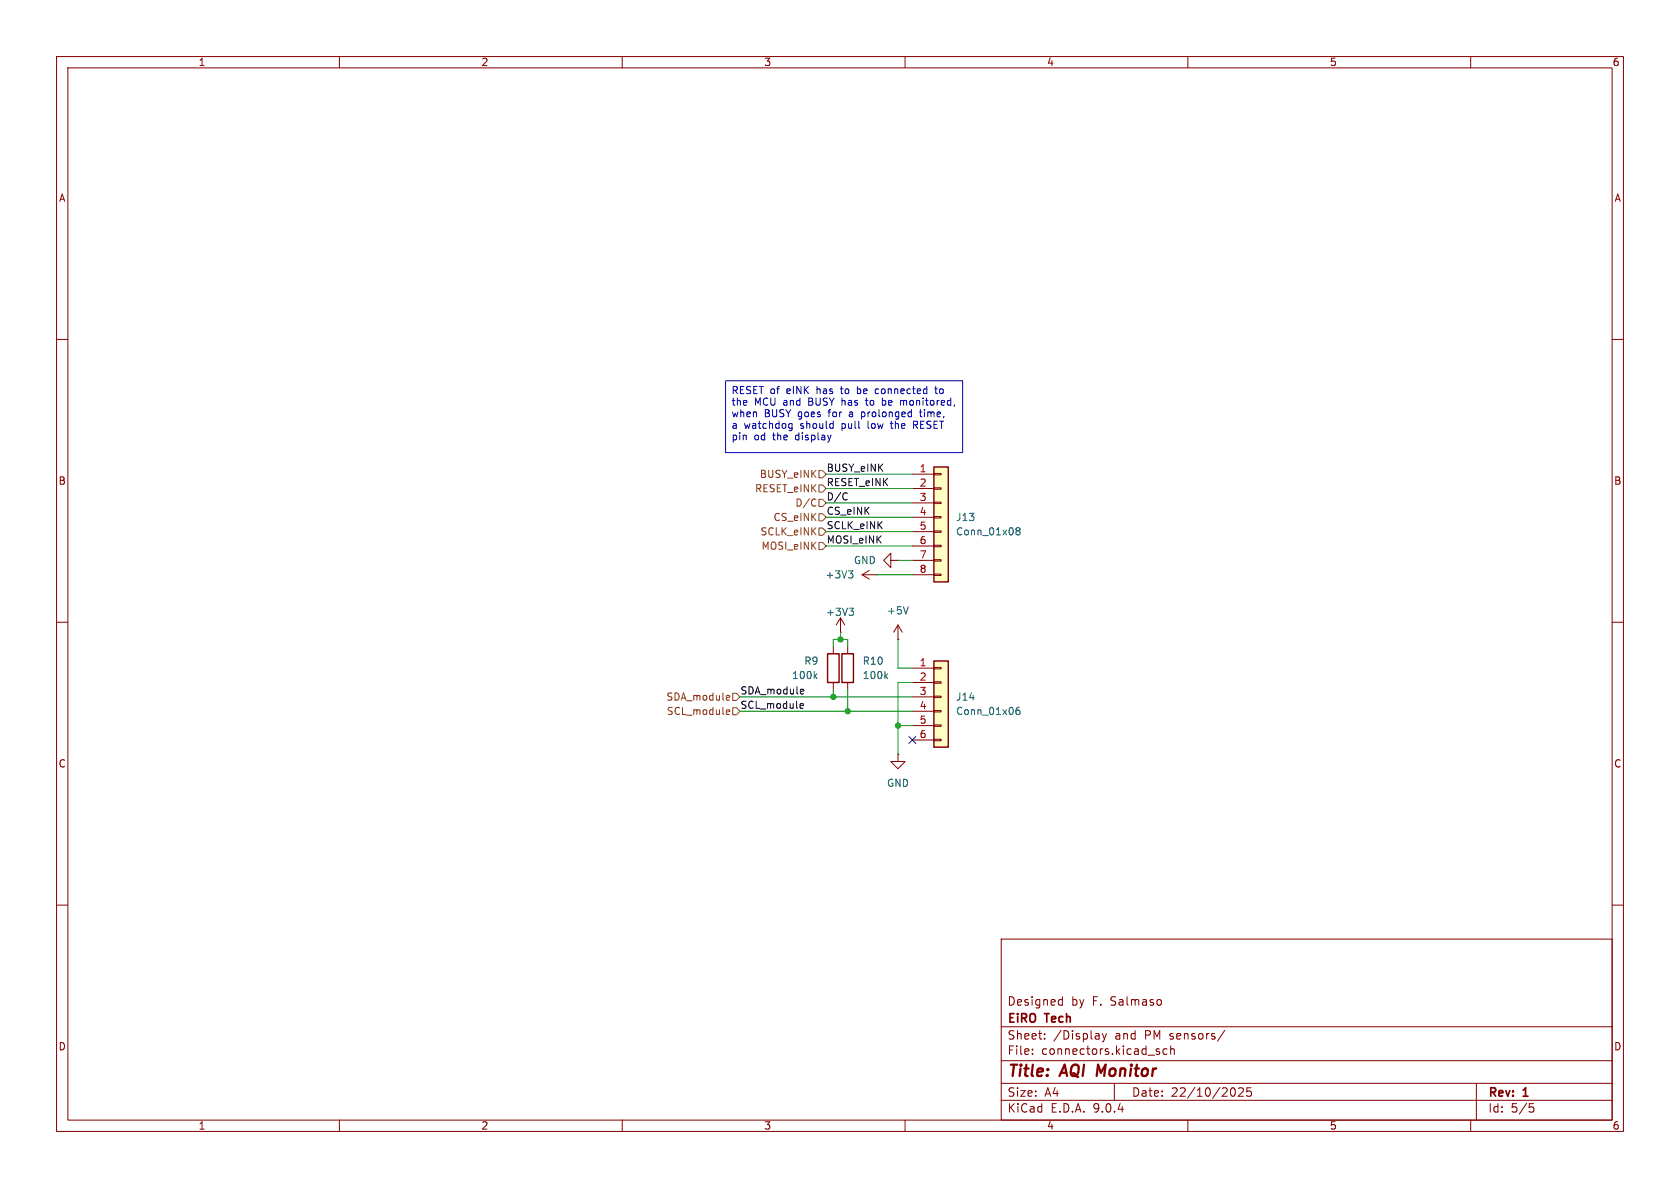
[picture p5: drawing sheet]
(kicad_sch
 (version 20250114)
 (generator "eeschema")
 (generator_version "9.0")
 (paper "A4")
 (title_block
  (title "AQI Monitor")
  (date "22/10/2025")
  (rev "1")
  (company "EiRO Tech")
  (comment 1 "Designed by F. Salmaso"))
 (lib_symbols
  (symbol "Connector_Generic:Conn_01x06"
   (pin_names
    (offset 1.016) (hide yes)) (exclude_from_sim no) (in_bom yes) (on_board yes)
   (property "Reference" "J" (at 0 7.62 0) (effects (font (size 1.27 1.27))))
   (property "Value" "Conn_01x06" (at 0 -10.16 0) (effects (font (size 1.27 1.27))))
   (property "Footprint" "" (at 0 0 0) (effects (font (size 1.27 1.27)) (hide yes)))
   (property "Datasheet" "~" (at 0 0 0) (effects (font (size 1.27 1.27)) (hide yes)))
   (property "Description" "Generic connector, single row, 01x06, script generated (kicad-library-utils/schlib/autogen/connector/)" (at 0 0 0) (effects (font (size 1.27 1.27)) (hide yes)))
   (symbol "Conn_01x06_1_1"
    (rectangle (start -1.27 6.35) (end 1.27 -8.89) (stroke (width 0.254) (type default)) (fill (type background)))
    (rectangle (start -1.27 5.207) (end 0 4.953) (stroke (width 0.1524) (type default)) (fill (type none)))
    (rectangle (start -1.27 2.667) (end 0 2.413) (stroke (width 0.1524) (type default)) (fill (type none)))
    (rectangle (start -1.27 0.127) (end 0 -0.127) (stroke (width 0.1524) (type default)) (fill (type none)))
    (rectangle (start -1.27 -2.413) (end 0 -2.667) (stroke (width 0.1524) (type default)) (fill (type none)))
    (rectangle (start -1.27 -4.953) (end 0 -5.207) (stroke (width 0.1524) (type default)) (fill (type none)))
    (rectangle (start -1.27 -7.493) (end 0 -7.747) (stroke (width 0.1524) (type default)) (fill (type none)))
    (pin passive line (at -5.08 5.08 0) (length 3.81) (name "Pin_1" (effects (font (size 1.27 1.27)))) (number "1" (effects (font (size 1.27 1.27)))))
    (pin passive line (at -5.08 2.54 0) (length 3.81) (name "Pin_2" (effects (font (size 1.27 1.27)))) (number "2" (effects (font (size 1.27 1.27)))))
    (pin passive line (at -5.08 0 0) (length 3.81) (name "Pin_3" (effects (font (size 1.27 1.27)))) (number "3" (effects (font (size 1.27 1.27)))))
    (pin passive line (at -5.08 -2.54 0) (length 3.81) (name "Pin_4" (effects (font (size 1.27 1.27)))) (number "4" (effects (font (size 1.27 1.27)))))
    (pin passive line (at -5.08 -5.08 0) (length 3.81) (name "Pin_5" (effects (font (size 1.27 1.27)))) (number "5" (effects (font (size 1.27 1.27)))))
    (pin passive line (at -5.08 -7.62 0) (length 3.81) (name "Pin_6" (effects (font (size 1.27 1.27)))) (number "6" (effects (font (size 1.27 1.27))))))
   (embedded_fonts no))
  (symbol "Connector_Generic:Conn_01x08"
   (pin_names
    (offset 1.016) (hide yes)) (exclude_from_sim no) (in_bom yes) (on_board yes)
   (property "Reference" "J" (at 0 10.16 0) (effects (font (size 1.27 1.27))))
   (property "Value" "Conn_01x08" (at 0 -12.7 0) (effects (font (size 1.27 1.27))))
   (property "Footprint" "" (at 0 0 0) (effects (font (size 1.27 1.27)) (hide yes)))
   (property "Datasheet" "~" (at 0 0 0) (effects (font (size 1.27 1.27)) (hide yes)))
   (property "Description" "Generic connector, single row, 01x08, script generated (kicad-library-utils/schlib/autogen/connector/)" (at 0 0 0) (effects (font (size 1.27 1.27)) (hide yes)))
   (symbol "Conn_01x08_1_1"
    (rectangle (start -1.27 8.89) (end 1.27 -11.43) (stroke (width 0.254) (type default)) (fill (type background)))
    (rectangle (start -1.27 7.747) (end 0 7.493) (stroke (width 0.1524) (type default)) (fill (type none)))
    (rectangle (start -1.27 5.207) (end 0 4.953) (stroke (width 0.1524) (type default)) (fill (type none)))
    (rectangle (start -1.27 2.667) (end 0 2.413) (stroke (width 0.1524) (type default)) (fill (type none)))
    (rectangle (start -1.27 0.127) (end 0 -0.127) (stroke (width 0.1524) (type default)) (fill (type none)))
    (rectangle (start -1.27 -2.413) (end 0 -2.667) (stroke (width 0.1524) (type default)) (fill (type none)))
    (rectangle (start -1.27 -4.953) (end 0 -5.207) (stroke (width 0.1524) (type default)) (fill (type none)))
    (rectangle (start -1.27 -7.493) (end 0 -7.747) (stroke (width 0.1524) (type default)) (fill (type none)))
    (rectangle (start -1.27 -10.033) (end 0 -10.287) (stroke (width 0.1524) (type default)) (fill (type none)))
    (pin passive line (at -5.08 7.62 0) (length 3.81) (name "Pin_1" (effects (font (size 1.27 1.27)))) (number "1" (effects (font (size 1.27 1.27)))))
    (pin passive line (at -5.08 5.08 0) (length 3.81) (name "Pin_2" (effects (font (size 1.27 1.27)))) (number "2" (effects (font (size 1.27 1.27)))))
    (pin passive line (at -5.08 2.54 0) (length 3.81) (name "Pin_3" (effects (font (size 1.27 1.27)))) (number "3" (effects (font (size 1.27 1.27)))))
    (pin passive line (at -5.08 0 0) (length 3.81) (name "Pin_4" (effects (font (size 1.27 1.27)))) (number "4" (effects (font (size 1.27 1.27)))))
    (pin passive line (at -5.08 -2.54 0) (length 3.81) (name "Pin_5" (effects (font (size 1.27 1.27)))) (number "5" (effects (font (size 1.27 1.27)))))
    (pin passive line (at -5.08 -5.08 0) (length 3.81) (name "Pin_6" (effects (font (size 1.27 1.27)))) (number "6" (effects (font (size 1.27 1.27)))))
    (pin passive line (at -5.08 -7.62 0) (length 3.81) (name "Pin_7" (effects (font (size 1.27 1.27)))) (number "7" (effects (font (size 1.27 1.27)))))
    (pin passive line (at -5.08 -10.16 0) (length 3.81) (name "Pin_8" (effects (font (size 1.27 1.27)))) (number "8" (effects (font (size 1.27 1.27))))))
   (embedded_fonts no))
  (symbol "Device:R"
   (pin_numbers (hide yes))
   (pin_names
    (offset 0)) (exclude_from_sim no) (in_bom yes) (on_board yes)
   (property "Reference" "R" (at 2.032 0 90) (effects (font (size 1.27 1.27))))
   (property "Value" "R" (at 0 0 90) (effects (font (size 1.27 1.27))))
   (property "Footprint" "" (at -1.778 0 90) (effects (font (size 1.27 1.27)) (hide yes)))
   (property "Datasheet" "~" (at 0 0 0) (effects (font (size 1.27 1.27)) (hide yes)))
   (property "Description" "Resistor" (at 0 0 0) (effects (font (size 1.27 1.27)) (hide yes)))
   (symbol "R_0_1"
    (rectangle (start -1.016 -2.54) (end 1.016 2.54) (stroke (width 0.254) (type default)) (fill (type none))))
   (symbol "R_1_1"
    (pin passive line (at 0 3.81 270) (length 1.27) (name "~" (effects (font (size 1.27 1.27)))) (number "1" (effects (font (size 1.27 1.27)))))
    (pin passive line (at 0 -3.81 90) (length 1.27) (name "~" (effects (font (size 1.27 1.27)))) (number "2" (effects (font (size 1.27 1.27))))))
   (embedded_fonts no))
  (symbol "power:+3V3"
   (power)
   (pin_numbers (hide yes))
   (pin_names
    (offset 0) (hide yes)) (exclude_from_sim no) (in_bom yes) (on_board yes)
   (property "Reference" "#PWR" (at 0 -3.81 0) (effects (font (size 1.27 1.27)) (hide yes)))
   (property "Value" "+3V3" (at 0 3.556 0) (effects (font (size 1.27 1.27))))
   (property "Footprint" "" (at 0 0 0) (effects (font (size 1.27 1.27)) (hide yes)))
   (property "Datasheet" "" (at 0 0 0) (effects (font (size 1.27 1.27)) (hide yes)))
   (property "Description" "Power symbol creates a global label with name \"+3V3\"" (at 0 0 0) (effects (font (size 1.27 1.27)) (hide yes)))
   (symbol "+3V3_0_1"
    (polyline (pts (xy -0.762 1.27) (xy 0 2.54)) (stroke (width 0) (type default)) (fill (type none)))
    (polyline (pts (xy 0 2.54) (xy 0.762 1.27)) (stroke (width 0) (type default)) (fill (type none)))
    (polyline (pts (xy 0 0) (xy 0 2.54)) (stroke (width 0) (type default)) (fill (type none))))
   (symbol "+3V3_1_1"
    (pin power_in line (at 0 0 90) (length 0) (name "~" (effects (font (size 1.27 1.27)))) (number "1" (effects (font (size 1.27 1.27))))))
   (embedded_fonts no))
  (symbol "power:+5V"
   (power)
   (pin_numbers (hide yes))
   (pin_names
    (offset 0) (hide yes)) (exclude_from_sim no) (in_bom yes) (on_board yes)
   (property "Reference" "#PWR" (at 0 -3.81 0) (effects (font (size 1.27 1.27)) (hide yes)))
   (property "Value" "+5V" (at 0 3.556 0) (effects (font (size 1.27 1.27))))
   (property "Footprint" "" (at 0 0 0) (effects (font (size 1.27 1.27)) (hide yes)))
   (property "Datasheet" "" (at 0 0 0) (effects (font (size 1.27 1.27)) (hide yes)))
   (property "Description" "Power symbol creates a global label with name \"+5V\"" (at 0 0 0) (effects (font (size 1.27 1.27)) (hide yes)))
   (symbol "+5V_0_1"
    (polyline (pts (xy -0.762 1.27) (xy 0 2.54)) (stroke (width 0) (type default)) (fill (type none)))
    (polyline (pts (xy 0 2.54) (xy 0.762 1.27)) (stroke (width 0) (type default)) (fill (type none)))
    (polyline (pts (xy 0 0) (xy 0 2.54)) (stroke (width 0) (type default)) (fill (type none))))
   (symbol "+5V_1_1"
    (pin power_in line (at 0 0 90) (length 0) (name "~" (effects (font (size 1.27 1.27)))) (number "1" (effects (font (size 1.27 1.27))))))
   (embedded_fonts no))
  (symbol "power:GND"
   (power)
   (pin_numbers (hide yes))
   (pin_names
    (offset 0) (hide yes)) (exclude_from_sim no) (in_bom yes) (on_board yes)
   (property "Reference" "#PWR" (at 0 -6.35 0) (effects (font (size 1.27 1.27)) (hide yes)))
   (property "Value" "GND" (at 0 -3.81 0) (effects (font (size 1.27 1.27))))
   (property "Footprint" "" (at 0 0 0) (effects (font (size 1.27 1.27)) (hide yes)))
   (property "Datasheet" "" (at 0 0 0) (effects (font (size 1.27 1.27)) (hide yes)))
   (property "Description" "Power symbol creates a global label with name \"GND\" , ground" (at 0 0 0) (effects (font (size 1.27 1.27)) (hide yes)))
   (symbol "GND_0_1"
    (polyline (pts (xy 0 0) (xy 0 -1.27) (xy 1.27 -1.27) (xy 0 -2.54) (xy -1.27 -1.27) (xy 0 -1.27)) (stroke (width 0) (type default)) (fill (type none))))
   (symbol "GND_1_1"
    (pin power_in line (at 0 0 270) (length 0) (name "~" (effects (font (size 1.27 1.27)))) (number "1" (effects (font (size 1.27 1.27))))))
   (embedded_fonts no)))
 (text_box "RESET of eINK has to be connected to the MCU and BUSY has to be monitored,\nwhen BUSY goes for a prolonged time, a watchdog should pull low the RESET pin od the display"
  (exclude_from_sim no)
  (at 128.27 67.31 0)
  (size 41.91 12.7)
  (margins 0.9525 0.9525 0.9525 0.9525)
  (stroke (width 0) (type solid))
  (fill (type none))
  (effects (font (size 1.27 1.27)) (justify left top)))
 (junction
  (at 147.32 123.19)
  (diameter 0)
  (color 0 0 0 0))
 (junction
  (at 148.59 113.03)
  (diameter 0)
  (color 0 0 0 0))
 (junction
  (at 158.75 128.27)
  (diameter 0)
  (color 0 0 0 0))
 (junction
  (at 149.86 125.73)
  (diameter 0)
  (color 0 0 0 0))
 (no_connect
  (at 161.29 130.81))
 (wire
  (pts (xy 146.05 83.82) (xy 161.29 83.82))
  (stroke (width 0) (type default)))
 (wire
  (pts (xy 158.75 113.03) (xy 158.75 118.11))
  (stroke (width 0) (type default)))
 (wire
  (pts (xy 158.75 128.27) (xy 161.29 128.27))
  (stroke (width 0) (type default)))
 (wire
  (pts (xy 148.59 111.76) (xy 148.59 113.03))
  (stroke (width 0) (type default)))
 (wire
  (pts (xy 158.75 118.11) (xy 161.29 118.11))
  (stroke (width 0) (type default)))
 (wire
  (pts (xy 158.75 128.27) (xy 158.75 120.65))
  (stroke (width 0) (type default)))
 (wire
  (pts (xy 130.81 123.19) (xy 147.32 123.19))
  (stroke (width 0) (type default)))
 (wire
  (pts (xy 158.75 120.65) (xy 161.29 120.65))
  (stroke (width 0) (type default)))
 (wire
  (pts (xy 146.05 91.44) (xy 161.29 91.44))
  (stroke (width 0) (type default)))
 (wire
  (pts (xy 149.86 125.73) (xy 161.29 125.73))
  (stroke (width 0) (type default)))
 (wire
  (pts (xy 149.86 113.03) (xy 149.86 114.3))
  (stroke (width 0) (type default)))
 (wire
  (pts (xy 158.75 99.06) (xy 161.29 99.06))
  (stroke (width 0) (type default)))
 (wire
  (pts (xy 149.86 121.92) (xy 149.86 125.73))
  (stroke (width 0) (type default)))
 (wire
  (pts (xy 154.94 101.6) (xy 161.29 101.6))
  (stroke (width 0) (type default)))
 (wire
  (pts (xy 146.05 86.36) (xy 161.29 86.36))
  (stroke (width 0) (type default)))
 (wire
  (pts (xy 147.32 123.19) (xy 161.29 123.19))
  (stroke (width 0) (type default)))
 (wire
  (pts (xy 147.32 114.3) (xy 147.32 113.03))
  (stroke (width 0) (type default)))
 (wire
  (pts (xy 148.59 113.03) (xy 149.86 113.03))
  (stroke (width 0) (type default)))
 (wire
  (pts (xy 146.05 96.52) (xy 161.29 96.52))
  (stroke (width 0) (type default)))
 (wire
  (pts (xy 146.05 93.98) (xy 161.29 93.98))
  (stroke (width 0) (type default)))
 (wire
  (pts (xy 130.81 125.73) (xy 149.86 125.73))
  (stroke (width 0) (type default)))
 (wire
  (pts (xy 158.75 133.35) (xy 158.75 128.27))
  (stroke (width 0) (type default)))
 (wire
  (pts (xy 147.32 113.03) (xy 148.59 113.03))
  (stroke (width 0) (type default)))
 (wire
  (pts (xy 146.05 88.9) (xy 161.29 88.9))
  (stroke (width 0) (type default)))
 (wire
  (pts (xy 147.32 121.92) (xy 147.32 123.19))
  (stroke (width 0) (type default)))
 (label "SCL_module"
  (at 130.81 125.73 0)
  (effects (font (size 1.27 1.27)) (justify left bottom)))
 (label "SCLK_eINK"
  (at 146.05 93.98 0)
  (effects (font (size 1.27 1.27)) (justify left bottom)))
 (label "D{slash}C"
  (at 146.05 88.9 0)
  (effects (font (size 1.27 1.27)) (justify left bottom)))
 (label "RESET_eINK"
  (at 146.05 86.36 0)
  (effects (font (size 1.27 1.27)) (justify left bottom)))
 (label "BUSY_eINK"
  (at 146.05 83.82 0)
  (effects (font (size 1.27 1.27)) (justify left bottom)))
 (label "CS_eINK"
  (at 146.05 91.44 0)
  (effects (font (size 1.27 1.27)) (justify left bottom)))
 (label "MOSI_eINK"
  (at 146.05 96.52 0)
  (effects (font (size 1.27 1.27)) (justify left bottom)))
 (label "SDA_module"
  (at 130.81 123.19 0)
  (effects (font (size 1.27 1.27)) (justify left bottom)))
 (hierarchical_label "D{slash}C"
  (shape input)
  (at 146.05 88.9 180)
  (effects (font (size 1.27 1.27)) (justify right)))
 (hierarchical_label "SDA_module"
  (shape input)
  (at 130.81 123.19 180)
  (effects (font (size 1.27 1.27)) (justify right)))
 (hierarchical_label "SCLK_eINK"
  (shape input)
  (at 146.05 93.98 180)
  (effects (font (size 1.27 1.27)) (justify right)))
 (hierarchical_label "CS_eINK"
  (shape input)
  (at 146.05 91.44 180)
  (effects (font (size 1.27 1.27)) (justify right)))
 (hierarchical_label "MOSI_eINK"
  (shape input)
  (at 146.05 96.52 180)
  (effects (font (size 1.27 1.27)) (justify right)))
 (hierarchical_label "BUSY_eINK"
  (shape input)
  (at 146.05 83.82 180)
  (effects (font (size 1.27 1.27)) (justify right)))
 (hierarchical_label "SCL_module"
  (shape input)
  (at 130.81 125.73 180)
  (effects (font (size 1.27 1.27)) (justify right)))
 (hierarchical_label "RESET_eINK"
  (shape input)
  (at 146.05 86.36 180)
  (effects (font (size 1.27 1.27)) (justify right)))
 (symbol
  (lib_id "power:GND")
  (at 158.75 133.35 0)
  (unit 1)
  (exclude_from_sim no)
  (in_bom yes)
  (on_board yes)
  (dnp no)
  (fields_autoplaced yes)
  (property "Reference" "#PWR049" (at 158.75 139.7 0) (effects (font (size 1.27 1.27)) (hide yes)))
  (property "Value" "GND" (at 158.75 138.43 0) (effects (font (size 1.27 1.27))))
  (property "Footprint" "" (at 158.75 133.35 0) (effects (font (size 1.27 1.27)) (hide yes)))
  (property "Datasheet" "" (at 158.75 133.35 0) (effects (font (size 1.27 1.27)) (hide yes)))
  (property "Description" "Power symbol creates a global label with name \"GND\" , ground" (at 158.75 133.35 0) (effects (font (size 1.27 1.27)) (hide yes)))
  (pin "1"))
 (symbol
  (lib_id "Connector_Generic:Conn_01x08")
  (at 166.37 91.44 0)
  (unit 1)
  (exclude_from_sim no)
  (in_bom yes)
  (on_board yes)
  (dnp no)
  (fields_autoplaced yes)
  (property "Reference" "J13" (at 168.91 91.4399 0) (effects (font (size 1.27 1.27)) (justify left)))
  (property "Value" "Conn_01x08" (at 168.91 93.9799 0) (effects (font (size 1.27 1.27)) (justify left)))
  (property "Footprint" "Connector_JST:JST_GH_BM08B-GHS-TBT_1x08-1MP_P1.25mm_Vertical" (at 166.37 91.44 0) (effects (font (size 1.27 1.27)) (hide yes)))
  (property "Datasheet" "~" (at 166.37 91.44 0) (effects (font (size 1.27 1.27)) (hide yes)))
  (property "Description" "Generic connector, single row, 01x08, script generated (kicad-library-utils/schlib/autogen/connector/)" (at 166.37 91.44 0) (effects (font (size 1.27 1.27)) (hide yes)))
  (pin "1")
  (pin "2")
  (pin "3")
  (pin "4")
  (pin "5")
  (pin "7")
  (pin "6")
  (pin "8"))
 (symbol
  (lib_id "Connector_Generic:Conn_01x06")
  (at 166.37 123.19 0)
  (unit 1)
  (exclude_from_sim no)
  (in_bom yes)
  (on_board yes)
  (dnp no)
  (fields_autoplaced yes)
  (property "Reference" "J14" (at 168.91 123.1899 0) (effects (font (size 1.27 1.27)) (justify left)))
  (property "Value" "Conn_01x06" (at 168.91 125.7299 0) (effects (font (size 1.27 1.27)) (justify left)))
  (property "Footprint" "Connector_JST:JST_GH_BM06B-GHS-TBT_1x06-1MP_P1.25mm_Vertical" (at 166.37 123.19 0) (effects (font (size 1.27 1.27)) (hide yes)))
  (property "Datasheet" "~" (at 166.37 123.19 0) (effects (font (size 1.27 1.27)) (hide yes)))
  (property "Description" "Generic connector, single row, 01x06, script generated (kicad-library-utils/schlib/autogen/connector/)" (at 166.37 123.19 0) (effects (font (size 1.27 1.27)) (hide yes)))
  (pin "1")
  (pin "5")
  (pin "4")
  (pin "6")
  (pin "2")
  (pin "3"))
 (symbol
  (lib_id "Device:R")
  (at 147.32 118.11 0)
  (mirror y)
  (unit 1)
  (exclude_from_sim no)
  (in_bom yes)
  (on_board yes)
  (dnp no)
  (property "Reference" "R9" (at 144.78 116.8399 0) (effects (font (size 1.27 1.27)) (justify left)))
  (property "Value" "100k" (at 144.78 119.3799 0) (effects (font (size 1.27 1.27)) (justify left)))
  (property "Footprint" "Resistor_SMD:R_0603_1608Metric_Pad0.98x0.95mm_HandSolder" (at 149.098 118.11 90) (effects (font (size 1.27 1.27)) (hide yes)))
  (property "Datasheet" "~" (at 147.32 118.11 0) (effects (font (size 1.27 1.27)) (hide yes)))
  (property "Description" "Resistor" (at 147.32 118.11 0) (effects (font (size 1.27 1.27)) (hide yes)))
  (pin "2")
  (pin "1"))
 (symbol
  (lib_id "power:GND")
  (at 158.75 99.06 270)
  (unit 1)
  (exclude_from_sim no)
  (in_bom yes)
  (on_board yes)
  (dnp no)
  (fields_autoplaced yes)
  (property "Reference" "#PWR047" (at 152.4 99.06 0) (effects (font (size 1.27 1.27)) (hide yes)))
  (property "Value" "GND" (at 154.94 99.0599 90) (effects (font (size 1.27 1.27)) (justify right)))
  (property "Footprint" "" (at 158.75 99.06 0) (effects (font (size 1.27 1.27)) (hide yes)))
  (property "Datasheet" "" (at 158.75 99.06 0) (effects (font (size 1.27 1.27)) (hide yes)))
  (property "Description" "Power symbol creates a global label with name \"GND\" , ground" (at 158.75 99.06 0) (effects (font (size 1.27 1.27)) (hide yes)))
  (pin "1"))
 (symbol
  (lib_id "power:+5V")
  (at 158.75 113.03 0)
  (unit 1)
  (exclude_from_sim no)
  (in_bom yes)
  (on_board yes)
  (dnp no)
  (fields_autoplaced yes)
  (property "Reference" "#PWR048" (at 158.75 116.84 0) (effects (font (size 1.27 1.27)) (hide yes)))
  (property "Value" "+5V" (at 158.75 107.95 0) (effects (font (size 1.27 1.27))))
  (property "Footprint" "" (at 158.75 113.03 0) (effects (font (size 1.27 1.27)) (hide yes)))
  (property "Datasheet" "" (at 158.75 113.03 0) (effects (font (size 1.27 1.27)) (hide yes)))
  (property "Description" "Power symbol creates a global label with name \"+5V\"" (at 158.75 113.03 0) (effects (font (size 1.27 1.27)) (hide yes)))
  (pin "1"))
 (symbol
  (lib_id "power:+3V3")
  (at 154.94 101.6 90)
  (unit 1)
  (exclude_from_sim no)
  (in_bom yes)
  (on_board yes)
  (dnp no)
  (fields_autoplaced yes)
  (property "Reference" "#PWR046" (at 158.75 101.6 0) (effects (font (size 1.27 1.27)) (hide yes)))
  (property "Value" "+3V3" (at 151.13 101.5999 90) (effects (font (size 1.27 1.27)) (justify left)))
  (property "Footprint" "" (at 154.94 101.6 0) (effects (font (size 1.27 1.27)) (hide yes)))
  (property "Datasheet" "" (at 154.94 101.6 0) (effects (font (size 1.27 1.27)) (hide yes)))
  (property "Description" "Power symbol creates a global label with name \"+3V3\"" (at 154.94 101.6 0) (effects (font (size 1.27 1.27)) (hide yes)))
  (pin "1"))
 (symbol
  (lib_id "Device:R")
  (at 149.86 118.11 0)
  (unit 1)
  (exclude_from_sim no)
  (in_bom yes)
  (on_board yes)
  (dnp no)
  (fields_autoplaced yes)
  (property "Reference" "R10" (at 152.4 116.8399 0) (effects (font (size 1.27 1.27)) (justify left)))
  (property "Value" "100k" (at 152.4 119.3799 0) (effects (font (size 1.27 1.27)) (justify left)))
  (property "Footprint" "Resistor_SMD:R_0603_1608Metric_Pad0.98x0.95mm_HandSolder" (at 148.082 118.11 90) (effects (font (size 1.27 1.27)) (hide yes)))
  (property "Datasheet" "~" (at 149.86 118.11 0) (effects (font (size 1.27 1.27)) (hide yes)))
  (property "Description" "Resistor" (at 149.86 118.11 0) (effects (font (size 1.27 1.27)) (hide yes)))
  (pin "2")
  (pin "1"))
 (symbol
  (lib_id "power:+3V3")
  (at 148.59 111.76 0)
  (unit 1)
  (exclude_from_sim no)
  (in_bom yes)
  (on_board yes)
  (dnp no)
  (property "Reference" "#PWR045" (at 148.59 115.57 0) (effects (font (size 1.27 1.27)) (hide yes)))
  (property "Value" "+3V3" (at 148.59 108.204 0) (effects (font (size 1.27 1.27))))
  (property "Footprint" "" (at 148.59 111.76 0) (effects (font (size 1.27 1.27)) (hide yes)))
  (property "Datasheet" "" (at 148.59 111.76 0) (effects (font (size 1.27 1.27)) (hide yes)))
  (property "Description" "Power symbol creates a global label with name \"+3V3\"" (at 148.59 111.76 0) (effects (font (size 1.27 1.27)) (hide yes)))
  (pin "1")))
